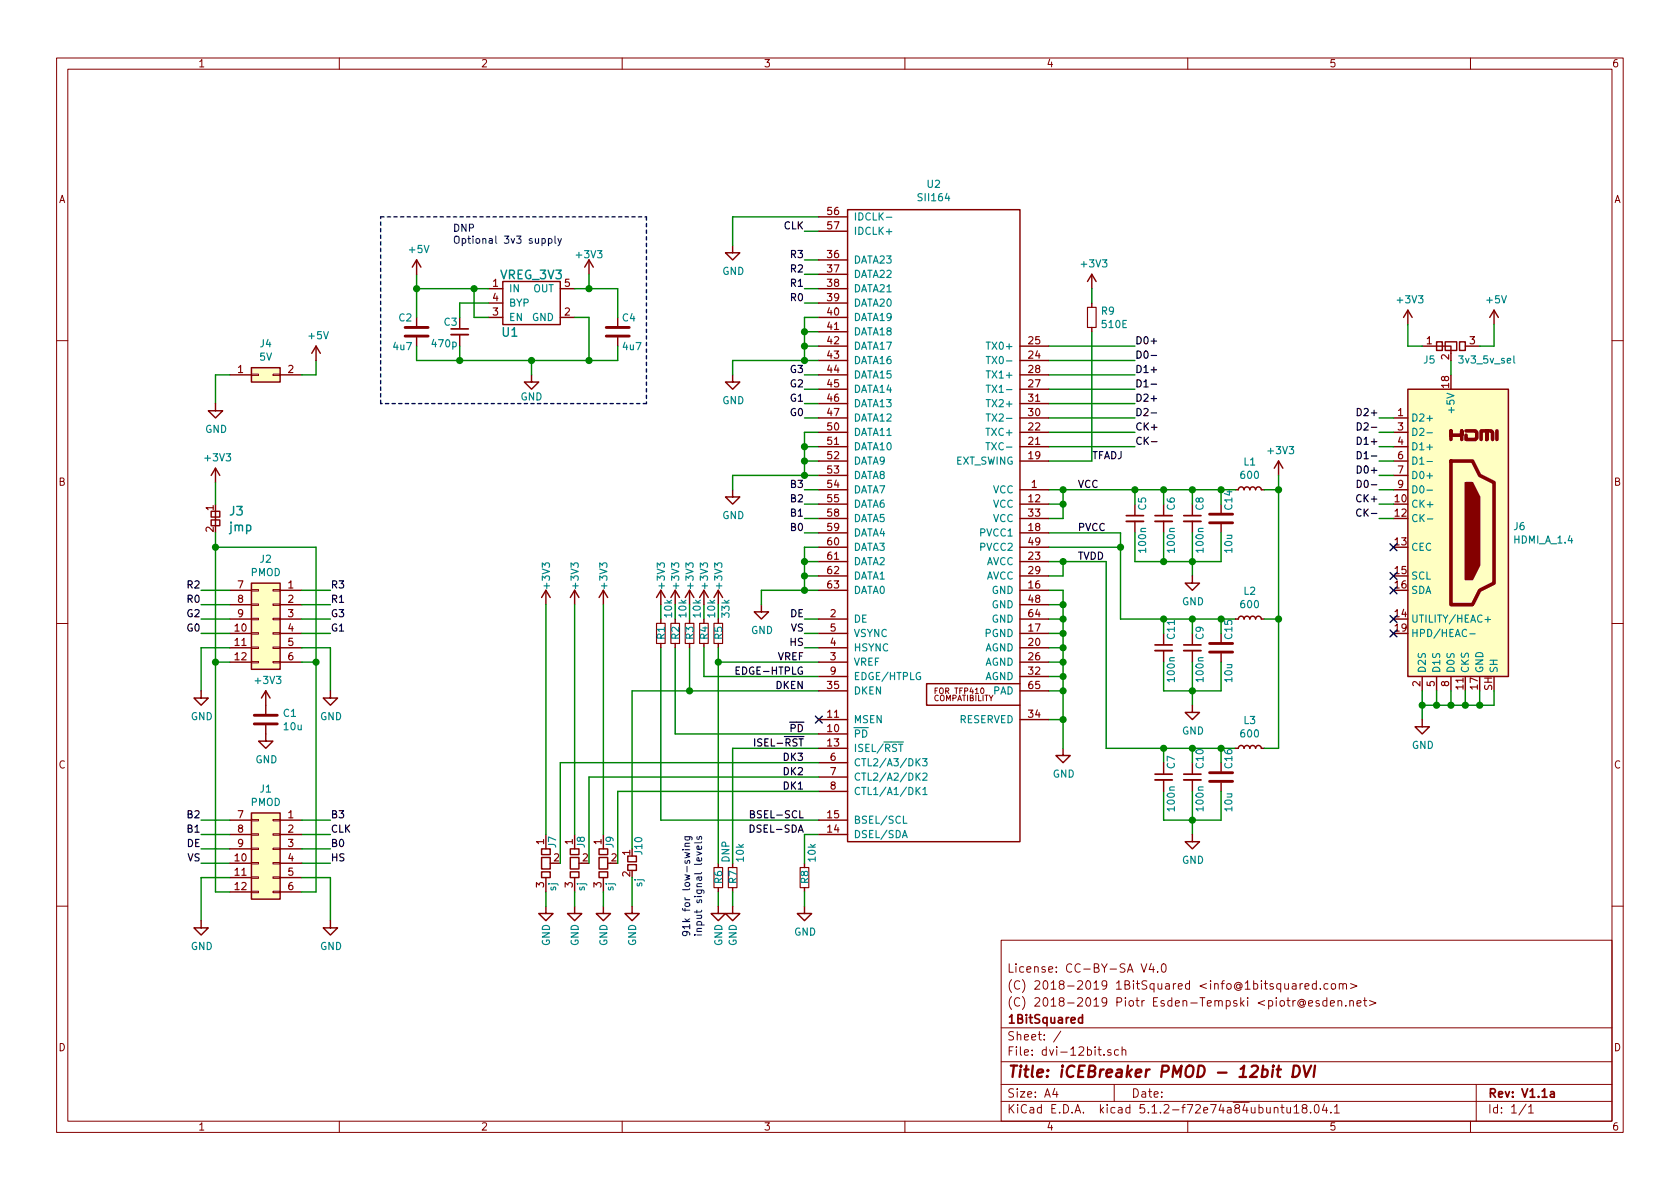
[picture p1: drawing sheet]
EESchema Schematic File Version 4
LIBS:dvi-12bit-cache
EELAYER 29 0
EELAYER END
$Descr A4 11693 8268
encoding utf-8
Sheet 1 1
Title "iCEBreaker PMOD - 12bit DVI"
Date ""
Rev "V1.1a"
Comp "1BitSquared"
Comment1 "(C) 2018-2019 Piotr Esden-Tempski <piotr@esden.net>"
Comment2 "(C) 2018-2019 1BitSquared <info@1bitsquared.com>"
Comment3 "License: CC-BY-SA V4.0"
Comment4 ""
$EndDescr
$Comp
L Connector_Generic:Conn_02x06_Top_Bottom J2
U 1 1
P 1900 4300
F 0 "J2" H 1950 4720 50  0000 C CNN
F 1 "PMOD" H 1950 4627 50  0000 C CNN
F 2 "pkl_connectors:PMODHeader_2x06_P2.54mm_Horizontal" H 1900 4300 50  0001 C CNN
F 3 "~" H 1900 4300 50  0001 C CNN
F 4 "conn-th-01in-6-2-hdr-ra" H 1900 4300 50  0001 C CNN "Key"
F 5 "ANY" H 1900 4300 50  0001 C CNN "Source"
	1    1900 4300
	-1   0    0    -1  
$EndComp
Wire Wire Line
	1600 4500 1400 4500
Wire Wire Line
	1400 4500 1400 4800
Wire Wire Line
	1600 4600 1500 4600
Wire Wire Line
	2100 4600 2200 4600
Wire Wire Line
	2100 4500 2300 4500
Wire Wire Line
	2300 4500 2300 4800
Wire Wire Line
	1600 6000 1400 6000
Wire Wire Line
	1600 5900 1400 5900
Wire Wire Line
	1600 4200 1400 4200
Wire Wire Line
	2100 5800 2300 5800
Wire Wire Line
	2100 6000 2300 6000
$Comp
L power:GND #PWR06
U 1 1
P 2300 4800
F 0 "#PWR06" H 2300 4550 50  0001 C CNN
F 1 "GND" H 2305 4624 50  0000 C CNN
F 2 "" H 2300 4800 50  0001 C CNN
F 3 "" H 2300 4800 50  0001 C CNN
	1    2300 4800
	1    0    0    -1  
$EndComp
$Comp
L power:GND #PWR01
U 1 1
P 1400 4800
F 0 "#PWR01" H 1400 4550 50  0001 C CNN
F 1 "GND" H 1405 4624 50  0000 C CNN
F 2 "" H 1400 4800 50  0001 C CNN
F 3 "" H 1400 4800 50  0001 C CNN
	1    1400 4800
	1    0    0    -1  
$EndComp
$Comp
L power:+3V3 #PWR02
U 1 1
P 1500 3350
F 0 "#PWR02" H 1500 3200 50  0001 C CNN
F 1 "+3V3" H 1515 3526 50  0000 C CNN
F 2 "" H 1500 3350 50  0001 C CNN
F 3 "" H 1500 3350 50  0001 C CNN
	1    1500 3350
	1    0    0    -1  
$EndComp
$Comp
L pkl_device:pkl_C C1
U 1 1
P 1850 5000
F 0 "C1" H 1965 5047 50  0000 L CNN
F 1 "10u" H 1965 4954 50  0000 L CNN
F 2 "pkl_dipol:C_0603" H 1965 4907 30  0001 L CNN
F 3 "" H 1850 5000 60  0000 C CNN
F 4 "cap-cer-0603-10u" H 1850 5000 50  0001 C CNN "Key"
F 5 "ANY" H 1850 5000 50  0001 C CNN "Source"
	1    1850 5000
	1    0    0    -1  
$EndComp
$Comp
L power:+3V3 #PWR03
U 1 1
P 1850 4900
F 0 "#PWR03" H 1850 4750 50  0001 C CNN
F 1 "+3V3" H 1865 5076 50  0000 C CNN
F 2 "" H 1850 4900 50  0001 C CNN
F 3 "" H 1850 4900 50  0001 C CNN
	1    1850 4900
	1    0    0    -1  
$EndComp
$Comp
L power:GND #PWR04
U 1 1
P 1850 5100
F 0 "#PWR04" H 1850 4850 50  0001 C CNN
F 1 "GND" H 1855 4924 50  0000 C CNN
F 2 "" H 1850 5100 50  0001 C CNN
F 3 "" H 1850 5100 50  0001 C CNN
	1    1850 5100
	1    0    0    -1  
$EndComp
Wire Wire Line
	2100 4100 2300 4100
Wire Wire Line
	1600 4100 1400 4100
Text Label 1400 6000 2    50   ~ 0
VS
Text Label 1400 5900 2    50   ~ 0
DE
Text Label 2300 6000 0    50   ~ 0
HS
Text Label 2300 5800 0    50   ~ 0
CLK
$Comp
L Connector:HDMI_A_1.4 J6
U 1 1
P 10100 3700
F 0 "J6" H 10530 3747 50  0000 L CNN
F 1 "HDMI_A_1.4" H 10530 3654 50  0000 L CNN
F 2 "pkl_connectors:HDMI-10029449-111RLF" H 10125 3700 50  0001 C CNN
F 3 "https://en.wikipedia.org/wiki/HDMI" H 10125 3700 50  0001 C CNN
F 4 "ANY" H 10100 3700 50  0001 C CNN "Source"
F 5 "conn-hdmi-10029449-111rlf" H 700 0   50  0001 C CNN "Key"
	1    10100 3700
	1    0    0    -1  
$EndComp
Wire Wire Line
	9900 4800 9900 4900
Wire Wire Line
	10000 4800 10000 4900
Wire Wire Line
	10100 4800 10100 4900
Wire Wire Line
	10200 4800 10200 4900
Wire Wire Line
	10300 4800 10300 4900
Wire Wire Line
	10400 4800 10400 4900
Wire Wire Line
	10400 4900 10300 4900
Wire Wire Line
	10300 4900 10200 4900
Connection ~ 10300 4900
Wire Wire Line
	10200 4900 10100 4900
Connection ~ 10200 4900
Connection ~ 10000 4900
Wire Wire Line
	10000 4900 9900 4900
Connection ~ 10100 4900
Wire Wire Line
	10100 4900 10000 4900
Wire Wire Line
	9900 4900 9900 5000
Connection ~ 9900 4900
$Comp
L power:GND #PWR0101
U 1 1
P 9900 5000
F 0 "#PWR0101" H 9900 4750 50  0001 C CNN
F 1 "GND" H 9905 4824 50  0000 C CNN
F 2 "" H 9900 5000 50  0001 C CNN
F 3 "" H 9900 5000 50  0001 C CNN
	1    9900 5000
	1    0    0    -1  
$EndComp
Wire Wire Line
	5700 4400 5600 4400
Wire Wire Line
	5700 4500 5600 4500
Text Label 5600 4500 2    50   ~ 0
HS
Text Label 5600 4400 2    50   ~ 0
VS
Wire Wire Line
	5700 4300 5600 4300
Text Label 5600 4300 2    50   ~ 0
DE
Wire Wire Line
	5700 1600 5600 1600
$Comp
L power:GND #PWR0102
U 1 1
P 5100 1700
F 0 "#PWR0102" H 5100 1450 50  0001 C CNN
F 1 "GND" H 5105 1524 50  0000 C CNN
F 2 "" H 5100 1700 50  0001 C CNN
F 3 "" H 5100 1700 50  0001 C CNN
	1    5100 1700
	1    0    0    -1  
$EndComp
Text Label 5600 1600 2    50   ~ 0
CLK
Wire Wire Line
	7300 4100 7400 4100
Wire Wire Line
	7400 4100 7400 4200
Wire Wire Line
	7300 4200 7400 4200
Connection ~ 7400 4200
Wire Wire Line
	7400 4200 7400 4300
Wire Wire Line
	7300 4300 7400 4300
Connection ~ 7400 4300
Wire Wire Line
	7400 4300 7400 4400
Wire Wire Line
	7300 4400 7400 4400
Connection ~ 7400 4400
Wire Wire Line
	7400 4400 7400 4500
Wire Wire Line
	7300 4500 7400 4500
Connection ~ 7400 4500
Wire Wire Line
	7400 4500 7400 4600
Wire Wire Line
	7300 4600 7400 4600
Connection ~ 7400 4600
Wire Wire Line
	7400 4600 7400 4700
Wire Wire Line
	7300 4700 7400 4700
Connection ~ 7400 4700
$Comp
L power:GND #PWR0103
U 1 1
P 7400 5200
F 0 "#PWR0103" H 7400 4950 50  0001 C CNN
F 1 "GND" H 7405 5024 50  0000 C CNN
F 2 "" H 7400 5200 50  0001 C CNN
F 3 "" H 7400 5200 50  0001 C CNN
	1    7400 5200
	1    0    0    -1  
$EndComp
Wire Wire Line
	7300 4000 7400 4000
Wire Wire Line
	7400 4000 7400 3900
Wire Wire Line
	7300 3900 7400 3900
Wire Wire Line
	7300 3600 7400 3600
Wire Wire Line
	7400 3600 7400 3500
Wire Wire Line
	7300 3500 7400 3500
Connection ~ 7400 3500
Wire Wire Line
	7400 3500 7400 3400
Wire Wire Line
	7300 3400 7400 3400
Connection ~ 7400 3400
Wire Wire Line
	5700 2900 5600 2900
Wire Wire Line
	5700 2800 5600 2800
Wire Wire Line
	5700 2700 5600 2700
Text Label 5600 2600 2    50   ~ 0
G3
Wire Wire Line
	5700 2500 5600 2500
Wire Wire Line
	5700 2400 5600 2400
Wire Wire Line
	5700 2300 5600 2300
Wire Wire Line
	5700 2200 5600 2200
Wire Wire Line
	5600 2500 5600 2400
Connection ~ 5600 2300
Wire Wire Line
	5600 2300 5600 2200
Connection ~ 5600 2400
Wire Wire Line
	5600 2400 5600 2300
Wire Wire Line
	5700 2100 5600 2100
Wire Wire Line
	5700 2000 5600 2000
Wire Wire Line
	5700 1900 5600 1900
Text Label 5600 1800 2    50   ~ 0
R3
Wire Wire Line
	5700 3000 5600 3000
Wire Wire Line
	5700 3100 5600 3100
Wire Wire Line
	5700 3200 5600 3200
Wire Wire Line
	5700 3300 5600 3300
Wire Wire Line
	5600 3300 5600 3200
Connection ~ 5600 3100
Wire Wire Line
	5600 3100 5600 3000
Connection ~ 5600 3200
Wire Wire Line
	5600 3200 5600 3100
Wire Wire Line
	5700 3500 5600 3500
Wire Wire Line
	5700 3600 5600 3600
Wire Wire Line
	5700 3700 5600 3700
Text Label 5600 3400 2    50   ~ 0
B3
Wire Wire Line
	5700 4100 5600 4100
Wire Wire Line
	5700 4000 5600 4000
Wire Wire Line
	5700 3900 5600 3900
Wire Wire Line
	5700 3800 5600 3800
Wire Wire Line
	5600 4100 5600 4000
Connection ~ 5600 3900
Wire Wire Line
	5600 3900 5600 3800
Connection ~ 5600 4000
Wire Wire Line
	5600 4000 5600 3900
$Comp
L power:GND #PWR0104
U 1 1
P 5300 4200
F 0 "#PWR0104" H 5300 3950 50  0001 C CNN
F 1 "GND" H 5305 4024 50  0000 C CNN
F 2 "" H 5300 4200 50  0001 C CNN
F 3 "" H 5300 4200 50  0001 C CNN
	1    5300 4200
	1    0    0    -1  
$EndComp
Wire Wire Line
	7300 2400 7900 2400
Wire Wire Line
	7300 2500 7900 2500
Wire Wire Line
	7300 2600 7900 2600
Wire Wire Line
	7300 2700 7900 2700
Wire Wire Line
	7300 2800 7900 2800
Wire Wire Line
	7300 2900 7900 2900
Wire Wire Line
	7300 3000 7900 3000
Wire Wire Line
	7300 3100 7900 3100
Text Label 7900 2400 0    50   ~ 0
D0+
Text Label 7900 2500 0    50   ~ 0
D0-
Text Label 7900 2600 0    50   ~ 0
D1+
Text Label 7900 2700 0    50   ~ 0
D1-
Text Label 7900 2800 0    50   ~ 0
D2+
Text Label 7900 2900 0    50   ~ 0
D2-
Text Label 7900 3000 0    50   ~ 0
CK+
Text Label 7900 3100 0    50   ~ 0
CK-
NoConn ~ 9700 4400
NoConn ~ 9700 4300
NoConn ~ 9700 4100
NoConn ~ 9700 4000
NoConn ~ 9700 3800
Wire Wire Line
	9700 2900 9600 2900
Wire Wire Line
	9700 3000 9600 3000
Wire Wire Line
	9700 3100 9600 3100
Wire Wire Line
	9700 3200 9600 3200
Wire Wire Line
	9700 3300 9600 3300
Wire Wire Line
	9700 3400 9600 3400
Wire Wire Line
	9700 3500 9600 3500
Wire Wire Line
	9700 3600 9600 3600
Text Label 9600 3300 2    50   ~ 0
D0+
Text Label 9600 3400 2    50   ~ 0
D0-
Text Label 9600 3100 2    50   ~ 0
D1+
Text Label 9600 3200 2    50   ~ 0
D1-
Text Label 9600 2900 2    50   ~ 0
D2+
Text Label 9600 3000 2    50   ~ 0
D2-
Text Label 9600 3500 2    50   ~ 0
CK+
Text Label 9600 3600 2    50   ~ 0
CK-
$Comp
L power:+3V3 #PWR0105
U 1 1
P 8900 3300
F 0 "#PWR0105" H 8900 3150 50  0001 C CNN
F 1 "+3V3" H 8915 3476 50  0000 C CNN
F 2 "" H 8900 3300 50  0001 C CNN
F 3 "" H 8900 3300 50  0001 C CNN
	1    8900 3300
	1    0    0    -1  
$EndComp
$Comp
L pkl_device:pkl_C_Small C5
U 1 1
P 7900 3600
F 0 "C5" V 7950 3650 50  0000 L CNN
F 1 "100n" V 7950 3350 50  0000 L CNN
F 2 "pkl_dipol:C_0402" H 7992 3507 60  0001 L CNN
F 3 "" H 7900 3600 60  0000 C CNN
F 4 "cap-cer-0402-100n" H 7900 3600 50  0001 C CNN "Key"
F 5 "ANY" H 7900 3600 50  0001 C CNN "Source"
	1    7900 3600
	1    0    0    -1  
$EndComp
$Comp
L pkl_device:pkl_C_Small C6
U 1 1
P 8100 3600
F 0 "C6" V 8150 3650 50  0000 L CNN
F 1 "100n" V 8150 3350 50  0000 L CNN
F 2 "pkl_dipol:C_0402" H 8192 3507 60  0001 L CNN
F 3 "" H 8100 3600 60  0000 C CNN
F 4 "cap-cer-0402-100n" H 8100 3600 50  0001 C CNN "Key"
F 5 "ANY" H 8100 3600 50  0001 C CNN "Source"
	1    8100 3600
	1    0    0    -1  
$EndComp
$Comp
L pkl_device:pkl_C_Small C8
U 1 1
P 8300 3600
F 0 "C8" V 8350 3650 50  0000 L CNN
F 1 "100n" V 8350 3350 50  0000 L CNN
F 2 "pkl_dipol:C_0402" H 8392 3507 60  0001 L CNN
F 3 "" H 8300 3600 60  0000 C CNN
F 4 "cap-cer-0402-100n" H 8300 3600 50  0001 C CNN "Key"
F 5 "ANY" H 8300 3600 50  0001 C CNN "Source"
	1    8300 3600
	1    0    0    -1  
$EndComp
$Comp
L pkl_device:pkl_C_Small C10
U 1 1
P 8300 5400
F 0 "C10" V 8350 5450 50  0000 L CNN
F 1 "100n" V 8350 5150 50  0000 L CNN
F 2 "pkl_dipol:C_0402" H 8392 5307 60  0001 L CNN
F 3 "" H 8300 5400 60  0000 C CNN
F 4 "cap-cer-0402-100n" H 8300 5400 50  0001 C CNN "Key"
F 5 "ANY" H 8300 5400 50  0001 C CNN "Source"
	1    8300 5400
	1    0    0    -1  
$EndComp
$Comp
L power:+3V3 #PWR0106
U 1 1
P 5000 4200
F 0 "#PWR0106" H 5000 4050 50  0001 C CNN
F 1 "+3V3" V 5000 4400 50  0000 C CNN
F 2 "" H 5000 4200 50  0001 C CNN
F 3 "" H 5000 4200 50  0001 C CNN
	1    5000 4200
	1    0    0    -1  
$EndComp
Wire Wire Line
	5000 4200 5000 4300
NoConn ~ 5700 5000
Wire Wire Line
	5700 5800 5600 5800
$Comp
L power:GND #PWR0107
U 1 1
P 5600 6300
F 0 "#PWR0107" H 5600 6050 50  0001 C CNN
F 1 "GND" H 5605 6124 50  0000 C CNN
F 2 "" H 5600 6300 50  0001 C CNN
F 3 "" H 5600 6300 50  0001 C CNN
	1    5600 6300
	1    0    0    -1  
$EndComp
Wire Wire Line
	7300 3200 7600 3200
Wire Wire Line
	7600 3200 7600 2300
$Comp
L pkl_device:pkl_R_Small R9
U 1 1
P 7600 2200
F 0 "R9" H 7659 2247 50  0000 L CNN
F 1 "510E" H 7659 2154 50  0000 L CNN
F 2 "pkl_dipol:R_0402" H 7659 2107 60  0001 L CNN
F 3 "" H 7600 2200 60  0000 C CNN
F 4 "res-0402-510" H 7600 2200 50  0001 C CNN "Key"
F 5 "ANY" H 7600 2200 50  0001 C CNN "Source"
	1    7600 2200
	1    0    0    -1  
$EndComp
$Comp
L power:+3V3 #PWR0108
U 1 1
P 7600 2000
F 0 "#PWR0108" H 7600 1850 50  0001 C CNN
F 1 "+3V3" H 7615 2176 50  0000 C CNN
F 2 "" H 7600 2000 50  0001 C CNN
F 3 "" H 7600 2000 50  0001 C CNN
	1    7600 2000
	1    0    0    -1  
$EndComp
Wire Wire Line
	7600 2100 7600 2000
$Comp
L pkl_device:pkl_R_Small R4
U 1 1
P 4900 4400
F 0 "R4" V 4900 4350 50  0000 L CNN
F 1 "10k" V 4950 4500 50  0000 L CNN
F 2 "pkl_dipol:R_0402" H 4959 4307 60  0001 L CNN
F 3 "" H 4900 4400 60  0000 C CNN
F 4 "res-0402-10k" H 4900 4400 50  0001 C CNN "Key"
F 5 "ANY" H 4900 4400 50  0001 C CNN "Source"
	1    4900 4400
	1    0    0    -1  
$EndComp
$Comp
L pkl_device:pkl_R_Small R5
U 1 1
P 5000 4400
F 0 "R5" V 5000 4350 50  0000 L CNN
F 1 "33k" V 5050 4500 50  0000 L CNN
F 2 "pkl_dipol:R_0402" H 5059 4307 60  0001 L CNN
F 3 "" H 5000 4400 60  0000 C CNN
F 4 "res-0402-33k" H 5000 4400 50  0001 C CNN "Key"
F 5 "ANY" H 5000 4400 50  0001 C CNN "Source"
	1    5000 4400
	1    0    0    -1  
$EndComp
Wire Wire Line
	5700 4600 5000 4600
Wire Wire Line
	5000 4600 5000 4500
$Comp
L pkl_device:pkl_R_Small R6
U 1 1
P 5000 6100
F 0 "R6" V 5000 6050 50  0000 L CNN
F 1 "DNP" V 5050 6200 50  0000 L CNN
F 2 "pkl_dipol:R_0402" H 5059 6007 60  0001 L CNN
F 3 "" H 5000 6100 60  0000 C CNN
F 4 "dnp" H 5000 6100 50  0001 C CNN "Key"
F 5 "ANY" H 5000 6100 50  0001 C CNN "Source"
	1    5000 6100
	1    0    0    -1  
$EndComp
Wire Wire Line
	5000 4600 5000 6000
Connection ~ 5000 4600
Wire Wire Line
	5000 6200 5000 6300
$Comp
L power:GND #PWR0109
U 1 1
P 5000 6300
F 0 "#PWR0109" H 5000 6050 50  0001 C CNN
F 1 "GND" V 5000 6100 50  0000 C CNN
F 2 "" H 5000 6300 50  0001 C CNN
F 3 "" H 5000 6300 50  0001 C CNN
	1    5000 6300
	1    0    0    -1  
$EndComp
Text Notes 4900 5800 3    50   ~ 0
91k for low-swing\ninput signal levels
$Comp
L pkl_device:pkl_L_Small L1
U 1 1
P 8700 3400
F 0 "L1" V 8890 3400 50  0000 C CNN
F 1 "600" V 8797 3400 50  0000 C CNN
F 2 "pkl_dipol:L_0402" H 8749 3307 60  0001 L CNN
F 3 "" V 8700 3400 60  0000 C CNN
F 4 "ferrite-0402-600" H 8700 3400 50  0001 C CNN "Key"
F 5 "ANY" H 8700 3400 50  0001 C CNN "Source"
	1    8700 3400
	0    -1   -1   0   
$EndComp
Wire Wire Line
	8600 3400 8500 3400
$Comp
L pkl_device:pkl_C C14
U 1 1
P 8500 3600
F 0 "C14" V 8550 3650 50  0000 L CNN
F 1 "10u" V 8550 3350 50  0000 L CNN
F 2 "pkl_dipol:C_0603" H 8592 3507 60  0001 L CNN
F 3 "" H 8500 3600 60  0000 C CNN
F 4 "cap-cer-0603-10u" H 8500 3600 50  0001 C CNN "Key"
F 5 "ANY" H 8500 3600 50  0001 C CNN "Source"
	1    8500 3600
	1    0    0    -1  
$EndComp
Wire Wire Line
	8500 3400 8500 3500
Connection ~ 8500 3400
Wire Wire Line
	8300 3400 8300 3500
Connection ~ 8300 3400
Wire Wire Line
	8300 3400 8100 3400
Wire Wire Line
	8100 3400 8100 3500
Connection ~ 8100 3400
Wire Wire Line
	8100 3400 7900 3400
Wire Wire Line
	7900 3400 7900 3500
Connection ~ 7900 3400
Wire Wire Line
	7900 3400 7400 3400
Wire Wire Line
	7900 3700 7900 3900
Wire Wire Line
	7900 3900 8100 3900
Wire Wire Line
	8500 3900 8500 3700
Wire Wire Line
	8300 3700 8300 3900
Connection ~ 8300 3900
Wire Wire Line
	8100 3700 8100 3900
Connection ~ 8100 3900
Wire Wire Line
	8100 3900 8300 3900
Wire Wire Line
	8300 3900 8300 4000
$Comp
L power:GND #PWR0110
U 1 1
P 8300 4000
F 0 "#PWR0110" H 8300 3750 50  0001 C CNN
F 1 "GND" H 8305 3824 50  0000 C CNN
F 2 "" H 8300 4000 50  0001 C CNN
F 3 "" H 8300 4000 50  0001 C CNN
	1    8300 4000
	1    0    0    -1  
$EndComp
Wire Wire Line
	8800 3400 8900 3400
Wire Wire Line
	8900 3400 8900 3300
$Comp
L pkl_device:pkl_C_Small C9
U 1 1
P 8300 4500
F 0 "C9" V 8350 4550 50  0000 L CNN
F 1 "100n" V 8350 4250 50  0000 L CNN
F 2 "pkl_dipol:C_0402" H 8392 4407 60  0001 L CNN
F 3 "" H 8300 4500 60  0000 C CNN
F 4 "cap-cer-0402-100n" H 8300 4500 50  0001 C CNN "Key"
F 5 "ANY" H 8300 4500 50  0001 C CNN "Source"
	1    8300 4500
	1    0    0    -1  
$EndComp
$Comp
L pkl_device:pkl_C C15
U 1 1
P 8500 4500
F 0 "C15" V 8550 4550 50  0000 L CNN
F 1 "10u" V 8550 4250 50  0000 L CNN
F 2 "pkl_dipol:C_0603" H 8592 4407 60  0001 L CNN
F 3 "" H 8500 4500 60  0000 C CNN
F 4 "cap-cer-0603-10u" H 8500 4500 50  0001 C CNN "Key"
F 5 "ANY" H 8500 4500 50  0001 C CNN "Source"
	1    8500 4500
	1    0    0    -1  
$EndComp
Wire Wire Line
	7800 3700 7800 3800
Wire Wire Line
	7800 4300 8100 4300
Wire Wire Line
	7300 3700 7800 3700
Wire Wire Line
	8500 4300 8500 4400
Connection ~ 8500 4300
Wire Wire Line
	8500 4300 8600 4300
Wire Wire Line
	8300 4300 8300 4400
Connection ~ 8300 4300
$Comp
L pkl_device:pkl_L_Small L2
U 1 1
P 8700 4300
F 0 "L2" V 8890 4300 50  0000 C CNN
F 1 "600" V 8797 4300 50  0000 C CNN
F 2 "pkl_dipol:L_0402" H 8749 4207 60  0001 L CNN
F 3 "" V 8700 4300 60  0000 C CNN
F 4 "ferrite-0402-600" H 8700 4300 50  0001 C CNN "Key"
F 5 "ANY" H 8700 4300 50  0001 C CNN "Source"
	1    8700 4300
	0    -1   -1   0   
$EndComp
Wire Wire Line
	8900 3400 8900 4300
Wire Wire Line
	8900 4300 8800 4300
Connection ~ 8900 3400
Wire Wire Line
	8300 4600 8300 4800
Wire Wire Line
	8500 4800 8500 4600
Connection ~ 8300 4800
Wire Wire Line
	8300 4800 8500 4800
Wire Wire Line
	8300 4800 8300 4900
$Comp
L power:GND #PWR0111
U 1 1
P 8300 4900
F 0 "#PWR0111" H 8300 4650 50  0001 C CNN
F 1 "GND" H 8305 4724 50  0000 C CNN
F 2 "" H 8300 4900 50  0001 C CNN
F 3 "" H 8300 4900 50  0001 C CNN
	1    8300 4900
	1    0    0    -1  
$EndComp
$Comp
L pkl_device:pkl_C C16
U 1 1
P 8500 5400
F 0 "C16" V 8550 5450 50  0000 L CNN
F 1 "10u" V 8550 5150 50  0000 L CNN
F 2 "pkl_dipol:C_0603" H 8592 5307 60  0001 L CNN
F 3 "" H 8500 5400 60  0000 C CNN
F 4 "cap-cer-0603-10u" H 8500 5400 50  0001 C CNN "Key"
F 5 "ANY" H 8500 5400 50  0001 C CNN "Source"
	1    8500 5400
	1    0    0    -1  
$EndComp
Wire Wire Line
	7400 3900 7700 3900
Wire Wire Line
	7700 5200 8100 5200
Connection ~ 7400 3900
Wire Wire Line
	8500 5200 8500 5300
Connection ~ 8500 5200
Wire Wire Line
	8500 5200 8600 5200
Wire Wire Line
	8300 5200 8300 5300
Connection ~ 8300 5200
Wire Wire Line
	8100 5200 8100 5300
Connection ~ 8100 5200
Wire Wire Line
	8100 5200 8300 5200
$Comp
L pkl_device:pkl_L_Small L3
U 1 1
P 8700 5200
F 0 "L3" V 8890 5200 50  0000 C CNN
F 1 "600" V 8797 5200 50  0000 C CNN
F 2 "pkl_dipol:L_0402" H 8749 5107 60  0001 L CNN
F 3 "" V 8700 5200 60  0000 C CNN
F 4 "ferrite-0402-600" H 8700 5200 50  0001 C CNN "Key"
F 5 "ANY" H 8700 5200 50  0001 C CNN "Source"
	1    8700 5200
	0    -1   -1   0   
$EndComp
Wire Wire Line
	8800 5200 8900 5200
Wire Wire Line
	8900 5200 8900 4300
Connection ~ 8900 4300
Wire Wire Line
	8100 5500 8100 5700
Wire Wire Line
	8500 5700 8500 5500
Connection ~ 8300 5700
Wire Wire Line
	8300 5700 8500 5700
Wire Wire Line
	8300 5700 8300 5800
$Comp
L power:GND #PWR0112
U 1 1
P 8300 5800
F 0 "#PWR0112" H 8300 5550 50  0001 C CNN
F 1 "GND" H 8305 5624 50  0000 C CNN
F 2 "" H 8300 5800 50  0001 C CNN
F 3 "" H 8300 5800 50  0001 C CNN
	1    8300 5800
	1    0    0    -1  
$EndComp
Text Label 7500 3400 0    50   ~ 0
VCC
Text Label 7500 3700 0    50   ~ 0
PVCC
Text Label 7500 3900 0    50   ~ 0
TVDD
Wire Wire Line
	4900 4700 4900 4500
Wire Wire Line
	4900 4700 5700 4700
Wire Wire Line
	4900 4300 4900 4200
$Comp
L power:+3V3 #PWR0113
U 1 1
P 4900 4200
F 0 "#PWR0113" H 4900 4050 50  0001 C CNN
F 1 "+3V3" V 4900 4400 50  0000 C CNN
F 2 "" H 4900 4200 50  0001 C CNN
F 3 "" H 4900 4200 50  0001 C CNN
	1    4900 4200
	1    0    0    -1  
$EndComp
Wire Wire Line
	4800 4800 4800 4500
Wire Wire Line
	4800 4800 5700 4800
$Comp
L pkl_device:pkl_R_Small R3
U 1 1
P 4800 4400
F 0 "R3" V 4800 4350 50  0000 L CNN
F 1 "10k" V 4850 4500 50  0000 L CNN
F 2 "pkl_dipol:R_0402" H 4859 4307 60  0001 L CNN
F 3 "" H 4800 4400 60  0000 C CNN
F 4 "res-0402-10k" H 4800 4400 50  0001 C CNN "Key"
F 5 "ANY" H 4800 4400 50  0001 C CNN "Source"
	1    4800 4400
	1    0    0    -1  
$EndComp
$Comp
L power:+3V3 #PWR0114
U 1 1
P 4800 4200
F 0 "#PWR0114" H 4800 4050 50  0001 C CNN
F 1 "+3V3" V 4800 4400 50  0000 C CNN
F 2 "" H 4800 4200 50  0001 C CNN
F 3 "" H 4800 4200 50  0001 C CNN
	1    4800 4200
	1    0    0    -1  
$EndComp
Wire Wire Line
	4800 4200 4800 4300
Wire Wire Line
	4700 5100 4700 4500
Wire Wire Line
	4700 5100 5700 5100
$Comp
L pkl_device:pkl_R_Small R2
U 1 1
P 4700 4400
F 0 "R2" V 4700 4350 50  0000 L CNN
F 1 "10k" V 4750 4500 50  0000 L CNN
F 2 "pkl_dipol:R_0402" H 4759 4307 60  0001 L CNN
F 3 "" H 4700 4400 60  0000 C CNN
F 4 "res-0402-10k" H 4700 4400 50  0001 C CNN "Key"
F 5 "ANY" H 4700 4400 50  0001 C CNN "Source"
	1    4700 4400
	1    0    0    -1  
$EndComp
$Comp
L power:+3V3 #PWR0115
U 1 1
P 4700 4200
F 0 "#PWR0115" H 4700 4050 50  0001 C CNN
F 1 "+3V3" V 4700 4400 50  0000 C CNN
F 2 "" H 4700 4200 50  0001 C CNN
F 3 "" H 4700 4200 50  0001 C CNN
	1    4700 4200
	1    0    0    -1  
$EndComp
Wire Wire Line
	4700 4300 4700 4200
$Comp
L power:GND #PWR0116
U 1 1
P 5100 3400
F 0 "#PWR0116" H 5100 3150 50  0001 C CNN
F 1 "GND" H 5105 3224 50  0000 C CNN
F 2 "" H 5100 3400 50  0001 C CNN
F 3 "" H 5100 3400 50  0001 C CNN
	1    5100 3400
	1    0    0    -1  
$EndComp
$Comp
L power:GND #PWR0117
U 1 1
P 5100 2600
F 0 "#PWR0117" H 5100 2350 50  0001 C CNN
F 1 "GND" H 5105 2424 50  0000 C CNN
F 2 "" H 5100 2600 50  0001 C CNN
F 3 "" H 5100 2600 50  0001 C CNN
	1    5100 2600
	1    0    0    -1  
$EndComp
Wire Wire Line
	4600 5700 4600 4500
Wire Wire Line
	4600 5700 5700 5700
$Comp
L pkl_device:pkl_R_Small R1
U 1 1
P 4600 4400
F 0 "R1" V 4600 4350 50  0000 L CNN
F 1 "10k" V 4650 4500 50  0000 L CNN
F 2 "pkl_dipol:R_0402" H 4659 4307 60  0001 L CNN
F 3 "" H 4600 4400 60  0000 C CNN
F 4 "res-0402-10k" H 4600 4400 50  0001 C CNN "Key"
F 5 "ANY" H 4600 4400 50  0001 C CNN "Source"
	1    4600 4400
	1    0    0    -1  
$EndComp
Wire Wire Line
	4600 4300 4600 4200
$Comp
L power:+3V3 #PWR0118
U 1 1
P 4600 4200
F 0 "#PWR0118" H 4600 4050 50  0001 C CNN
F 1 "+3V3" V 4600 4400 50  0000 C CNN
F 2 "" H 4600 4200 50  0001 C CNN
F 3 "" H 4600 4200 50  0001 C CNN
	1    4600 4200
	1    0    0    -1  
$EndComp
$Comp
L pkl_device:pkl_R_Small R8
U 1 1
P 5600 6100
F 0 "R8" V 5600 6050 50  0000 L CNN
F 1 "10k" V 5650 6200 50  0000 L CNN
F 2 "pkl_dipol:R_0402" H 5659 6007 60  0001 L CNN
F 3 "" H 5600 6100 60  0000 C CNN
F 4 "res-0402-10k" H 5600 6100 50  0001 C CNN "Key"
F 5 "ANY" H 5600 6100 50  0001 C CNN "Source"
	1    5600 6100
	1    0    0    -1  
$EndComp
Wire Wire Line
	5600 5800 5600 6000
Wire Wire Line
	5600 6200 5600 6300
$Comp
L pkl_device:pkl_R_Small R7
U 1 1
P 5100 6100
F 0 "R7" V 5100 6050 50  0000 L CNN
F 1 "10k" V 5150 6200 50  0000 L CNN
F 2 "pkl_dipol:R_0402" H 5159 6007 60  0001 L CNN
F 3 "" H 5100 6100 60  0000 C CNN
F 4 "res-0402-10k" H 5100 6100 50  0001 C CNN "Key"
F 5 "ANY" H 5100 6100 50  0001 C CNN "Source"
	1    5100 6100
	1    0    0    -1  
$EndComp
Wire Wire Line
	5100 6000 5100 5200
Wire Wire Line
	5100 5200 5700 5200
Wire Wire Line
	5100 6200 5100 6300
$Comp
L power:GND #PWR0119
U 1 1
P 5100 6300
F 0 "#PWR0119" H 5100 6050 50  0001 C CNN
F 1 "GND" V 5100 6100 50  0000 C CNN
F 2 "" H 5100 6300 50  0001 C CNN
F 3 "" H 5100 6300 50  0001 C CNN
	1    5100 6300
	1    0    0    -1  
$EndComp
Wire Wire Line
	10100 2500 10100 2600
$Comp
L power:+5V #PWR0120
U 1 1
P 10400 2250
F 0 "#PWR0120" H 10400 2100 50  0001 C CNN
F 1 "+5V" H 10415 2426 50  0000 C CNN
F 2 "" H 10400 2250 50  0001 C CNN
F 3 "" H 10400 2250 50  0001 C CNN
	1    10400 2250
	1    0    0    -1  
$EndComp
$Comp
L pkl_misc:pkl_jumper_nc J3
U 1 1
P 1500 3600
F 0 "J3" V 1445 3690 60  0000 L CNN
F 1 "jmp" V 1555 3690 60  0000 L CNN
F 2 "pkl_jumpers:J_NC_0603_30" V 1610 3690 60  0001 L CNN
F 3 "" H 1500 3600 60  0000 C CNN
F 4 "ANY" H 1500 3600 50  0001 C CNN "Source"
	1    1500 3600
	0    1    1    0   
$EndComp
Wire Wire Line
	2200 3800 1500 3800
Wire Wire Line
	2200 3800 2200 4600
Connection ~ 1500 3800
Wire Wire Line
	5100 1700 5100 1500
Wire Wire Line
	5100 1500 5700 1500
Wire Wire Line
	5600 2500 5100 2500
Wire Wire Line
	5100 2500 5100 2600
Connection ~ 5600 2500
Wire Wire Line
	5600 3300 5100 3300
Wire Wire Line
	5100 3300 5100 3400
Connection ~ 5600 3300
Wire Wire Line
	5600 4100 5300 4100
Wire Wire Line
	5300 4100 5300 4200
Connection ~ 5600 4100
$Comp
L Connector_Generic:Conn_02x01 J4
U 1 1
P 1800 2600
F 0 "J4" H 1850 2820 50  0000 C CNN
F 1 "5V" H 1850 2727 50  0000 C CNN
F 2 "Connector_PinHeader_2.54mm:PinHeader_2x01_P2.54mm_Vertical" H 1800 2600 50  0001 C CNN
F 3 "~" H 1800 2600 50  0001 C CNN
F 4 "conn-th-01in-2-1-rec" H 1800 2600 50  0001 C CNN "Key"
F 5 "ANY" H 1800 2600 50  0001 C CNN "Source"
	1    1800 2600
	1    0    0    -1  
$EndComp
Wire Wire Line
	1600 2600 1500 2600
Wire Wire Line
	1500 2600 1500 2800
Wire Wire Line
	2100 2600 2200 2600
Wire Wire Line
	2200 2600 2200 2500
$Comp
L power:+5V #PWR0121
U 1 1
P 2200 2500
F 0 "#PWR0121" H 2200 2350 50  0001 C CNN
F 1 "+5V" H 2215 2676 50  0000 C CNN
F 2 "" H 2200 2500 50  0001 C CNN
F 3 "" H 2200 2500 50  0001 C CNN
	1    2200 2500
	1    0    0    -1  
$EndComp
$Comp
L power:GND #PWR0122
U 1 1
P 1500 2800
F 0 "#PWR0122" H 1500 2550 50  0001 C CNN
F 1 "GND" H 1505 2624 50  0000 C CNN
F 2 "" H 1500 2800 50  0001 C CNN
F 3 "" H 1500 2800 50  0001 C CNN
	1    1500 2800
	1    0    0    -1  
$EndComp
$Comp
L pkl_device:pkl_C C2
U 1 1
P 2900 2300
F 0 "C2" H 2925 2400 50  0000 L CNN
F 1 "4u7" H 2925 2200 50  0000 L CNN
F 2 "pkl_dipol:C_0603" H 2938 2150 30  0001 C CNN
F 3 "" H 2900 2300 60  0000 C CNN
F 4 "cap-cer-0603-4u7" H 2900 2300 60  0001 C CNN "Key"
F 5 "0603" H 2900 2300 60  0001 C CNN "Package ID"
F 6 "ANY" H 2900 2300 60  0001 C CNN "Source"
F 7 "DNP" H 2900 2300 50  0001 C CNN "DNP"
	1    2900 2300
	-1   0    0    -1  
$EndComp
$Comp
L pkl_device:pkl_VREG_5PIN_FIXED U1
U 1 1
P 3700 2100
F 0 "U1" H 3550 1900 60  0000 C CNN
F 1 "VREG_3V3" H 3700 2300 60  0000 C CNN
F 2 "pkl_housings_sot:SOT-23-5" H 3700 2100 60  0001 C CNN
F 3 "http://www.ti.com/lit/ds/symlink/lp2992.pdf" H 3700 2100 60  0001 C CNN
F 4 "vreg-sot23-5-3v3" H 3700 2100 60  0001 C CNN "Key"
F 5 "LP2992AIM5-3.3/NOPB" H 3700 2100 60  0001 C CNN "MFN"
F 6 "sot23-5" H 3700 2100 60  0001 C CNN "Package ID"
F 7 "ANY" H 3700 2100 60  0001 C CNN "Source"
F 8 "DNP" H 3700 2100 50  0001 C CNN "DNP"
	1    3700 2100
	1    0    0    -1  
$EndComp
$Comp
L pkl_device:pkl_C C4
U 1 1
P 4300 2300
F 0 "C4" H 4325 2400 50  0000 L CNN
F 1 "4u7" H 4325 2200 50  0000 L CNN
F 2 "pkl_dipol:C_0603" H 4338 2150 30  0001 C CNN
F 3 "" H 4300 2300 60  0000 C CNN
F 4 "cap-cer-0603-4u7" H 4300 2300 60  0001 C CNN "Key"
F 5 "0603" H 4300 2300 60  0001 C CNN "Package ID"
F 6 "ANY" H 4300 2300 60  0001 C CNN "Source"
F 7 "DNP" H 4300 2300 50  0001 C CNN "DNP"
	1    4300 2300
	1    0    0    -1  
$EndComp
$Comp
L power:GND #PWR0123
U 1 1
P 3700 2600
F 0 "#PWR0123" H 3700 2350 50  0001 C CNN
F 1 "GND" H 3700 2450 50  0000 C CNN
F 2 "" H 3700 2600 60  0000 C CNN
F 3 "" H 3700 2600 60  0000 C CNN
F 4 "ANY" H 3700 2600 50  0001 C CNN "Source"
	1    3700 2600
	1    0    0    -1  
$EndComp
$Comp
L pkl_device:pkl_C_Small C3
U 1 1
P 3200 2300
F 0 "C3" H 3210 2370 50  0000 L CNN
F 1 "470p" H 3210 2220 50  0000 L CNN
F 2 "pkl_dipol:C_0402" H 3200 2300 60  0001 C CNN
F 3 "" H 3200 2300 60  0000 C CNN
F 4 "cap-cer-0402-470p" H 3200 2300 60  0001 C CNN "Key"
F 5 "0402" H 3200 2300 60  0001 C CNN "Package ID"
F 6 "ANY" H 3200 2300 60  0001 C CNN "Source"
F 7 "DNP" H 3200 2300 50  0001 C CNN "DNP"
	1    3200 2300
	-1   0    0    -1  
$EndComp
$Comp
L power:+3V3 #PWR0124
U 1 1
P 4100 1900
F 0 "#PWR0124" H 4100 1750 50  0001 C CNN
F 1 "+3V3" H 4100 2040 50  0000 C CNN
F 2 "" H 4100 1900 60  0000 C CNN
F 3 "" H 4100 1900 60  0000 C CNN
F 4 "ANY" H 4100 1900 50  0001 C CNN "Source"
	1    4100 1900
	1    0    0    -1  
$EndComp
Wire Wire Line
	2900 2000 3300 2000
Wire Wire Line
	3300 2000 3400 2000
Wire Wire Line
	3300 2000 3300 2200
Wire Wire Line
	3300 2200 3400 2200
Connection ~ 3300 2000
Wire Wire Line
	4000 2200 4100 2200
Wire Wire Line
	4100 2500 4100 2200
Wire Wire Line
	2900 2500 3200 2500
Wire Wire Line
	3200 2500 3700 2500
Wire Wire Line
	3700 2500 4100 2500
Wire Wire Line
	4100 2500 4300 2500
Wire Wire Line
	3700 2500 3700 2600
Wire Wire Line
	2900 2500 2900 2400
Connection ~ 3700 2500
Wire Wire Line
	3400 2100 3200 2100
Wire Wire Line
	3200 2100 3200 2200
Wire Wire Line
	3200 2400 3200 2500
Connection ~ 3200 2500
Wire Wire Line
	2900 1900 2900 2000
Wire Wire Line
	2900 2000 2900 2200
Wire Wire Line
	4000 2000 4100 2000
Wire Wire Line
	4100 2000 4300 2000
Wire Wire Line
	4300 2000 4300 2200
Wire Wire Line
	4300 2500 4300 2400
Connection ~ 4100 2500
Wire Wire Line
	4100 1900 4100 2000
Connection ~ 4100 2000
Connection ~ 2900 2000
$Comp
L power:+5V #PWR0125
U 1 1
P 2900 1900
F 0 "#PWR0125" H 2900 1750 50  0001 C CNN
F 1 "+5V" H 2915 2076 50  0000 C CNN
F 2 "" H 2900 1900 50  0001 C CNN
F 3 "" H 2900 1900 50  0001 C CNN
	1    2900 1900
	1    0    0    -1  
$EndComp
Text Label 5600 4600 2    50   ~ 0
VREF
Text Label 5600 4700 2    50   ~ 0
EDGE-HTPLG
Text Label 5600 4800 2    50   ~ 0
DKEN
Text Label 5600 5100 2    50   ~ 0
~PD
Text Label 5600 5200 2    50   ~ 0
ISEL-~RST
Text Label 5600 5700 2    50   ~ 0
BSEL-SCL
Text Label 5600 5800 2    50   ~ 0
DSEL-SDA
Wire Wire Line
	1500 3700 1500 3800
Wire Wire Line
	1500 3350 1500 3500
Text Label 7600 3200 0    50   ~ 0
TFADJ
$Comp
L pkl_device:pkl_C_Small C7
U 1 1
P 8100 5400
F 0 "C7" V 8150 5450 50  0000 L CNN
F 1 "100n" V 8150 5150 50  0000 L CNN
F 2 "pkl_dipol:C_0402" H 8192 5307 60  0001 L CNN
F 3 "" H 8100 5400 60  0000 C CNN
F 4 "cap-cer-0402-100n" H 8100 5400 50  0001 C CNN "Key"
F 5 "ANY" H 8100 5400 50  0001 C CNN "Source"
	1    8100 5400
	1    0    0    -1  
$EndComp
Wire Wire Line
	8300 3900 8500 3900
Wire Wire Line
	8300 3400 8500 3400
Wire Wire Line
	8300 4300 8500 4300
Wire Wire Line
	8300 5200 8500 5200
Wire Wire Line
	8100 5700 8300 5700
Wire Wire Line
	8300 5500 8300 5700
Wire Wire Line
	7400 4700 7400 4800
Wire Wire Line
	7300 5000 7400 5000
Connection ~ 7400 5000
Wire Wire Line
	7400 5000 7400 5200
Wire Wire Line
	7300 4800 7400 4800
Connection ~ 7400 4800
Wire Wire Line
	7400 4800 7400 5000
Wire Wire Line
	1500 4600 1500 3800
$Comp
L Connector_Generic:Conn_02x06_Top_Bottom J1
U 1 1
P 1900 5900
F 0 "J1" H 1950 6320 50  0000 C CNN
F 1 "PMOD" H 1950 6227 50  0000 C CNN
F 2 "pkl_connectors:PMODHeader_2x06_P2.54mm_Horizontal" H 1900 5900 50  0001 C CNN
F 3 "~" H 1900 5900 50  0001 C CNN
F 4 "conn-th-01in-6-2-hdr-ra" H 1900 5900 50  0001 C CNN "Key"
F 5 "ANY" H 1900 5900 50  0001 C CNN "Source"
	1    1900 5900
	-1   0    0    -1  
$EndComp
Wire Wire Line
	2200 6200 2200 4600
Connection ~ 2200 4600
Wire Wire Line
	1500 6200 1500 4600
Connection ~ 1500 4600
Wire Wire Line
	1500 6200 1600 6200
Wire Wire Line
	2200 6200 2100 6200
Wire Wire Line
	1600 6100 1400 6100
Wire Wire Line
	1400 6100 1400 6400
Wire Wire Line
	2100 6100 2300 6100
Wire Wire Line
	2300 6100 2300 6400
$Comp
L power:GND #PWR0126
U 1 1
P 2300 6400
F 0 "#PWR0126" H 2300 6150 50  0001 C CNN
F 1 "GND" H 2305 6224 50  0000 C CNN
F 2 "" H 2300 6400 50  0001 C CNN
F 3 "" H 2300 6400 50  0001 C CNN
	1    2300 6400
	1    0    0    -1  
$EndComp
$Comp
L power:GND #PWR0127
U 1 1
P 1400 6400
F 0 "#PWR0127" H 1400 6150 50  0001 C CNN
F 1 "GND" H 1405 6224 50  0000 C CNN
F 2 "" H 1400 6400 50  0001 C CNN
F 3 "" H 1400 6400 50  0001 C CNN
	1    1400 6400
	1    0    0    -1  
$EndComp
Wire Wire Line
	2100 5900 2300 5900
Wire Wire Line
	1600 5800 1400 5800
Wire Wire Line
	2100 5700 2300 5700
Wire Wire Line
	1600 5700 1400 5700
Wire Wire Line
	1600 4400 1400 4400
Wire Wire Line
	1600 4300 1400 4300
Wire Wire Line
	2100 4400 2300 4400
Wire Wire Line
	2100 4300 2300 4300
Wire Wire Line
	2100 4200 2300 4200
Text Label 2300 5900 0    50   ~ 0
B0
Text Label 2300 5700 0    50   ~ 0
B3
Text Label 1400 5800 2    50   ~ 0
B1
Text Label 1400 5700 2    50   ~ 0
B2
Text Label 1400 4400 2    50   ~ 0
G0
Text Label 2300 4400 0    50   ~ 0
G1
Text Label 1400 4300 2    50   ~ 0
G2
Text Label 2300 4300 0    50   ~ 0
G3
Text Label 1400 4200 2    50   ~ 0
R0
Text Label 2300 4200 0    50   ~ 0
R1
Text Label 1400 4100 2    50   ~ 0
R2
Text Label 2300 4100 0    50   ~ 0
R3
Wire Wire Line
	5600 1800 5700 1800
Wire Wire Line
	5600 2600 5700 2600
Wire Wire Line
	5600 3400 5700 3400
Text Label 5600 2100 2    50   ~ 0
R0
Text Label 5600 2000 2    50   ~ 0
R1
Text Label 5600 1900 2    50   ~ 0
R2
Text Label 5600 2900 2    50   ~ 0
G0
Text Label 5600 2800 2    50   ~ 0
G1
Text Label 5600 2700 2    50   ~ 0
G2
Text Label 5600 3500 2    50   ~ 0
B2
Text Label 5600 3600 2    50   ~ 0
B1
$Comp
L pkl_misc:pkl_double_jumper_ncno J5
U 1 1
P 10100 2400
F 0 "J5" H 9950 2500 50  0000 C CNN
F 1 "3v3_5v_sel" H 10350 2500 50  0000 C CNN
F 2 "pkl_jumpers:J_NCNO_0903_30" H 10050 2400 50  0001 C CNN
F 3 "" H 10050 2400 50  0001 C CNN
	1    10100 2400
	1    0    0    1   
$EndComp
Wire Wire Line
	10300 2400 10400 2400
Wire Wire Line
	10400 2400 10400 2250
$Comp
L power:+3V3 #PWR0128
U 1 1
P 9800 2250
F 0 "#PWR0128" H 9800 2100 50  0001 C CNN
F 1 "+3V3" H 9815 2426 50  0000 C CNN
F 2 "" H 9800 2250 50  0001 C CNN
F 3 "" H 9800 2250 50  0001 C CNN
	1    9800 2250
	1    0    0    -1  
$EndComp
Wire Wire Line
	9900 2400 9800 2400
Wire Wire Line
	9800 2400 9800 2250
Wire Wire Line
	7700 3900 7700 5200
$Comp
L pkl_device:pkl_C_Small C11
U 1 1
P 8100 4500
F 0 "C11" V 8150 4550 50  0000 L CNN
F 1 "100n" V 8150 4250 50  0000 L CNN
F 2 "pkl_dipol:C_0402" H 8192 4407 60  0001 L CNN
F 3 "" H 8100 4500 60  0000 C CNN
F 4 "cap-cer-0402-100n" H 8100 4500 50  0001 C CNN "Key"
F 5 "ANY" H 8100 4500 50  0001 C CNN "Source"
	1    8100 4500
	1    0    0    -1  
$EndComp
Wire Wire Line
	8100 4300 8100 4400
Connection ~ 8100 4300
Wire Wire Line
	8100 4300 8300 4300
Wire Wire Line
	8100 4600 8100 4800
Wire Wire Line
	8100 4800 8300 4800
Wire Wire Line
	7800 3800 7300 3800
Connection ~ 7800 3800
Wire Wire Line
	7800 3800 7800 4300
$Comp
L pkl_lattice:SII164 U2
U 1 1
P 6500 3600
F 0 "U2" H 6500 5930 50  0000 C CNN
F 1 "SII164" H 6500 5837 50  0000 C CNN
F 2 "pkl_housings_qfp:TQFP-64-1EP_10x10mm_P0.5mm_EP5x5mm" H 6550 1250 50  0001 C CNN
F 3 "http://www.ti.com/lit/ds/symlink/tfp410.pdf" H 6550 1250 50  0001 C CNN
F 4 "ANY" H 6500 3600 50  0001 C CNN "Source"
F 5 "ic-tqfp64-tfp410" H 700 0   50  0001 C CNN "Key"
	1    6500 3600
	1    0    0    -1  
$EndComp
$Comp
L pkl_misc:pkl_double_jumper J8
U 1 1
P 4000 6000
F 0 "J8" H 3900 6050 50  0000 R CNN
F 1 "sj" H 4200 6050 50  0000 R CNN
F 2 "pkl_jumpers:J_0903" H 3950 6000 50  0001 C CNN
F 3 "" H 3950 6000 50  0001 C CNN
	1    4000 6000
	0    1    1    0   
$EndComp
$Comp
L pkl_misc:pkl_double_jumper J7
U 1 1
P 3800 6000
F 0 "J7" H 3700 6050 50  0000 R CNN
F 1 "sj" H 4000 6050 50  0000 R CNN
F 2 "pkl_jumpers:J_0903" H 3750 6000 50  0001 C CNN
F 3 "" H 3750 6000 50  0001 C CNN
	1    3800 6000
	0    1    1    0   
$EndComp
$Comp
L pkl_misc:pkl_double_jumper J9
U 1 1
P 4200 6000
F 0 "J9" H 4100 6050 50  0000 R CNN
F 1 "sj" H 4400 6050 50  0000 R CNN
F 2 "pkl_jumpers:J_0903" H 4150 6000 50  0001 C CNN
F 3 "" H 4150 6000 50  0001 C CNN
	1    4200 6000
	0    1    1    0   
$EndComp
$Comp
L power:GND #PWR0129
U 1 1
P 4200 6300
F 0 "#PWR0129" H 4200 6050 50  0001 C CNN
F 1 "GND" V 4200 6100 50  0000 C CNN
F 2 "" H 4200 6300 50  0001 C CNN
F 3 "" H 4200 6300 50  0001 C CNN
	1    4200 6300
	1    0    0    -1  
$EndComp
Wire Wire Line
	4300 5500 5700 5500
$Comp
L power:+3V3 #PWR0130
U 1 1
P 4200 4200
F 0 "#PWR0130" H 4200 4050 50  0001 C CNN
F 1 "+3V3" V 4200 4400 50  0000 C CNN
F 2 "" H 4200 4200 50  0001 C CNN
F 3 "" H 4200 4200 50  0001 C CNN
	1    4200 4200
	1    0    0    -1  
$EndComp
$Comp
L power:GND #PWR0131
U 1 1
P 4000 6300
F 0 "#PWR0131" H 4000 6050 50  0001 C CNN
F 1 "GND" V 4000 6100 50  0000 C CNN
F 2 "" H 4000 6300 50  0001 C CNN
F 3 "" H 4000 6300 50  0001 C CNN
	1    4000 6300
	1    0    0    -1  
$EndComp
$Comp
L power:+3V3 #PWR0132
U 1 1
P 4000 4200
F 0 "#PWR0132" H 4000 4050 50  0001 C CNN
F 1 "+3V3" V 4000 4400 50  0000 C CNN
F 2 "" H 4000 4200 50  0001 C CNN
F 3 "" H 4000 4200 50  0001 C CNN
	1    4000 4200
	1    0    0    -1  
$EndComp
Wire Wire Line
	3900 5300 5700 5300
Wire Wire Line
	4100 5400 5700 5400
$Comp
L power:+3V3 #PWR0133
U 1 1
P 3800 4200
F 0 "#PWR0133" H 3800 4050 50  0001 C CNN
F 1 "+3V3" V 3800 4400 50  0000 C CNN
F 2 "" H 3800 4200 50  0001 C CNN
F 3 "" H 3800 4200 50  0001 C CNN
	1    3800 4200
	1    0    0    -1  
$EndComp
$Comp
L power:GND #PWR0134
U 1 1
P 3800 6300
F 0 "#PWR0134" H 3800 6050 50  0001 C CNN
F 1 "GND" V 3800 6100 50  0000 C CNN
F 2 "" H 3800 6300 50  0001 C CNN
F 3 "" H 3800 6300 50  0001 C CNN
	1    3800 6300
	1    0    0    -1  
$EndComp
Wire Wire Line
	4300 6000 4300 5500
Wire Wire Line
	4200 5800 4200 4200
Wire Wire Line
	4200 6200 4200 6300
Wire Wire Line
	4100 6000 4100 5400
Wire Wire Line
	4000 6300 4000 6200
Wire Wire Line
	3800 6200 3800 6300
Wire Wire Line
	3900 5300 3900 6000
Wire Wire Line
	4000 5800 4000 4200
Wire Wire Line
	3800 5800 3800 4200
Text Label 5600 5300 2    50   ~ 0
DK3
Text Label 5600 5400 2    50   ~ 0
DK2
Text Label 5600 5500 2    50   ~ 0
DK1
$Comp
L pkl_misc:pkl_jumper J10
U 1 1
P 4400 6000
F 0 "J10" H 4350 6050 50  0000 R CNN
F 1 "sj" H 4500 6050 50  0000 L CNN
F 2 "pkl_jumpers:J_0603" H 4400 6000 60  0001 C CNN
F 3 "" H 4400 6000 60  0000 C CNN
	1    4400 6000
	0    1    1    0   
$EndComp
Wire Wire Line
	4400 6100 4400 6300
$Comp
L power:GND #PWR0135
U 1 1
P 4400 6300
F 0 "#PWR0135" H 4400 6050 50  0001 C CNN
F 1 "GND" V 4400 6100 50  0000 C CNN
F 2 "" H 4400 6300 50  0001 C CNN
F 3 "" H 4400 6300 50  0001 C CNN
	1    4400 6300
	1    0    0    -1  
$EndComp
Wire Wire Line
	4400 5900 4400 4800
Wire Wire Line
	4400 4800 4800 4800
Connection ~ 4800 4800
Text Label 5600 3700 2    50   ~ 0
B0
Wire Notes Line
	4500 2800 2650 2800
Wire Notes Line
	2650 2800 2650 1500
Wire Notes Line
	2650 1500 4500 1500
Wire Notes Line
	4500 1500 4500 2800
Text Notes 3150 1700 0    50   ~ 0
DNP\nOptional 3v3 supply
$EndSCHEMATC
